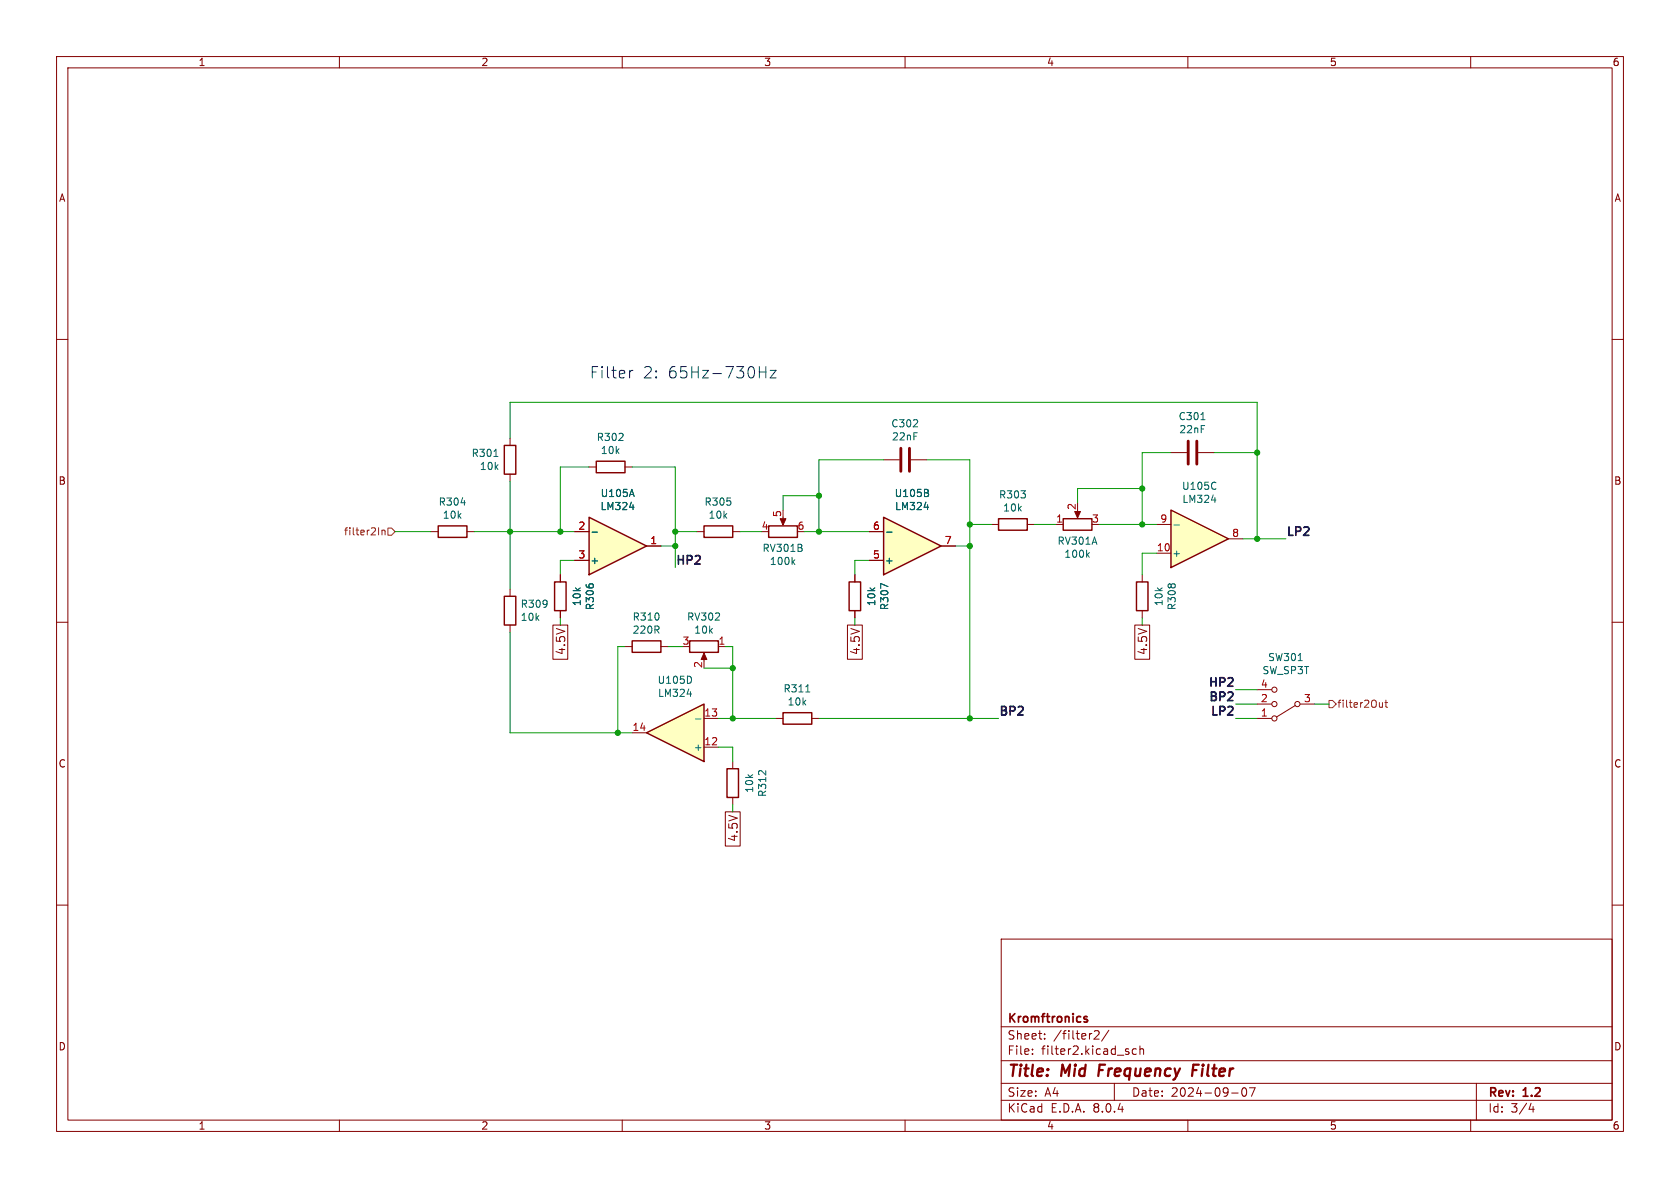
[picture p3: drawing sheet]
<svg xmlns="http://www.w3.org/2000/svg" width="297mm" height="210mm" viewBox="0 0 297 210" stroke-linecap="round" stroke-linejoin="round" font-family="sans-serif">
<g fill="none" stroke="#840000" stroke-width=".18">
<path d="M10 10h277v190h-277zM12 12h273v186h-273zM60 10v2M110 10v2M160 10v2M210 10v2M260 10v2M10 60h2M285 60h2M104.1 82.6h1.3M110.5 82.6h1.3M156.2 81.3h2.8"/>
<path d="M161 81.3h2.8M175.3 92.7h1.2M181.6 92.7h1.3M10 110h2M124.5 115.8v1M127 114.3h1.3M285 110h2M10 160h2M285 160h2M177 166h108v32h-108zM60 198v2M110 198v2"/>
<path d="M160 198v2M177 194.5h108M177 191.5h108M177 187.5h108M177 181.5h108M182.5 186.3v.1M182.5 185.5v.1M184.7 183.6v.1M184.7 182.8v.1M193.5 182.3l.5-.1 .2 .1 .1 .3-.9 1.1h.9M196 182.1l-1.3 2M197 191.5v3"/>
<path d="M200.9 185.5l-.4-.1-.3 .3v.4l.1 .2h.6M201.5 185.5l.2-.1 .4 .1 .1 .9M201.5 184.9v1.5M210 198v2M217.7 193.2h1.2M219.7 192.4l.2-.1a.81 .81 0 0 1 .6 .6 .81 .81 0 0 1-.3 .8l-.2 .1a.81 .81 0 0 1-.3-1.4zM220.9 192.3h1l-.7 1.5M260 198v2M261 191.5v6.5M270.7 195l-.4 1.1h.9M271 195.6v1"/>
</g>
<path d="M194.4 188.2l-.2 2M210.9 189.2h.6M211.9 188.2h-.9l-.3 2" fill="none" stroke="#840000" stroke-width=".4"/>
<path d="M191.7 179.8h.5M191.7 180.1l.4 .1 .2 .2-.1 .2-.4 .1" fill="none" stroke="#840000" stroke-width=".3"/>
<path d="M105.4 81.5h5.1v2.1h-5.1zM176.5 91.7h5.1v2h-5.1zM121.9 113.3h5.1v2h-5.1z" fill="none" stroke="#840000" stroke-width=".25"/>
<path d="M159.3 79.2v4.1M160.8 79.2v4.1" fill="none" stroke="#840000" stroke-width=".51"/>
<path d="M124.5 115.4l.5 1.2h-1z" fill="#840000" stroke="#840000" stroke-width=".18"/>
<path d="M114.3 129.5l10.2-5v10.1z" fill="#ffffc2"/>
<path d="M188 91.7h5v2h-5zM114.3 129.5l10.2-5v10.1z" fill="none" stroke="#840000" stroke-width=".25"/>
<path d="M186.7 92.7h1.3M190.5 90.2v1M111.8 129.5h2.5M124.5 132.1h2.5M124.5 127h2.5" fill="none" stroke="#840000" stroke-width=".18"/>
<path d="M192.2 98l.4 .5M192.6 97.7l-.5 .5M122.2 119.8v.7M121.5 122.7h.8M123 127.1h.9" fill="none" stroke="#006464" stroke-width=".18"/>
<path d="M190 90.4h1l-.5 1.2z" fill="#840000" stroke="#840000" stroke-width=".18"/>
<path d="M156.2 91.4l10.2 5.1-10.2 5.1z" fill="#ffffc2"/>
<path d="M89.2 78.7h2v5.1h-2zM77.5 93h5v2h-5zM156.2 91.4l10.2 5.1-10.2 5.1zM89.2 105.4h2v5.1h-2zM98 102.9h2.1v5.1h-2.1zM111.8 113.3h5v2h-5zM150.1 102.9h2v5.1h-2zM138.4 126h5.1v2h-5.1z" fill="none" stroke="#840000" stroke-width=".25"/>
<g fill="none" stroke="#840000" stroke-width=".18">
<path d="M90.2 77.5v1.2M76.2 94h1.3M82.5 94h1.3M90.2 83.8v1.3M153.7 99.1h2.5M153.7 94h2.5M166.4 96.5h2.5M90.2 104.1v1.3M90.2 110.5v1.3M99.1 101.6v1.3M99.1 108v1.2M110.5 114.3h1.3"/>
<path d="M116.8 114.3h1.3M151.1 101.6v1.3M151.1 108v1.2M137.2 127h1.2M143.5 127h1.3"/>
</g>
<path d="M81.5 88.9h.8M87.3 80.7h.7M156.7 94.1h1M163.4 89.7h.8M163.9 87.1l.3 .3-.1 .3-.2 .1M164 86.6l.1 .1-.1 .4M157 103.7l-1.3-.6v.9M142.5 122.3h.7" fill="none" stroke="#006464" stroke-width=".18"/>
<path d="M104.1 91.4l10.2 5.1-10.2 5.1z" fill="#ffffc2"/>
<path d="M104.1 91.4l10.2 5.1-10.2 5.1zM200.9 102.9h2v5.1h-2z" fill="none" stroke="#840000" stroke-width=".25"/>
<g fill="none" stroke="#840000" stroke-width=".18">
<path d="M101.6 94h2.5M101.6 99.1h2.5M114.3 96.5h2.5M207 80h2.8M211.8 80h2.8M201.9 101.6v1.3M201.9 108v1.2M222.2 127h2.6M222.2 124.5h2.6M222.2 121.9h2.6M229 124.7l-3.3 2M229.9 124.5h2.5"/>
<circle cx="225.3" cy="124.5" r=".46"/>
<circle cx="225.3" cy="121.9" r=".46"/>
<circle cx="225.3" cy="127" r=".46"/>
<circle cx="229.4" cy="124.5" r=".46"/>
</g>
<path d="M212.3 74.2h.7M104.7 94.1h.9M111.3 89.7h.8M111.7 86.5l.4 1.3M229.5 116.8h.7" fill="none" stroke="#006464" stroke-width=".18"/>
<path d="M210.1 78v4M211.6 78v4" fill="none" stroke="#840000" stroke-width=".51"/>
<path d="M207 90.2l10.2 5.1-10.2 5z" fill="#ffffc2"/>
<path d="M124.5 93h5v2h-5zM135.9 93h5.1v2h-5.1zM207 90.2l10.2 5.1-10.2 5zM128.5 135.9h2.1v5.1h-2.1z" fill="none" stroke="#840000" stroke-width=".25"/>
<g fill="none" stroke="#840000" stroke-width=".18">
<path d="M101.6 94h2.5M101.6 99.1h2.5M114.3 96.5h2.5M123.2 94h1.3M129.5 94h1.3M138.4 91.4v1.1M153.7 94h2.5M153.7 99.1h2.5M166.4 96.5h2.5M204.5 97.8h2.5M204.5 92.7h2.5M217.2 95.3h2.5"/>
<path d="M97.7 110.5h2.7v6h-2.7zM99.1 101.6v1.3M99.1 108v1.2M149.8 110.5h2.6v6h-2.6zM151.1 101.6v1.3M151.1 108v1.2M200.6 110.5h2.6v6h-2.6zM129.5 134.6v1.3M128.2 143.5h2.7v6.1h-2.7zM129.5 141v1.2"/>
</g>
<g fill="none" stroke="#006464" stroke-width=".18">
<path d="M104.7 94.1h.9M111.3 89.7h.8M111.7 86.5l.4 1.3M140.2 99.3l.3 .5M140.5 98.9l-.5 .5M156.7 94.1h1M163.4 89.7h.8M163.9 87.1l.3 .3-.1 .3-.2 .1M164 86.6l.1 .1-.1 .4M207.5 92.8h1M214.2 88.4h.8M214.9 85.3l.1 .1"/>
<path d="M215 86.4h-.1M157 103.7l-1.3-.6v.9"/>
</g>
<path d="M137.9 91.7h1l-.5 1.1z" fill="#840000" stroke="#840000" stroke-width=".18"/>
<path d="M67.5 93.7v.9M67.5 93.8l.2-.1 .3 .1 .1 .8M68.6 93.3h.6l.6 .7-.6 .6h-.6zM234.9 123.8h.7l.6 .7-.6 .6h-.7zM244.4 124.2v.8M244.4 124.9l-.4 .1M244.8 124.2h.5M245 123.8v1.1l.3 .1" fill="none" stroke="#725600" stroke-width=".18"/>
<path d="M111.9 65.5a.51 .51 0 0 0-.6 .4M134.2 65.8h1.2M135.4 64.8v2M136.2 65.5h1l-1 1.3h1" fill="none" stroke="#0000c2" stroke-width=".18"/>
<g fill="none" stroke="#009600" stroke-width=".18">
<path d="M90.2 77.5v-6.4h132v24.2M69.8 94h6.4M83.8 94h17.8M90.2 85.1v19M101.6 99.1h-2.5v2.5M104.1 82.6h-5v11.4M111.8 82.6h7.6v17.7M116.8 96.5h2.6M119.4 94h3.8M130.8 94h3.8M142.2 94h11.5M144.8 87.6h-6.4v2.6"/>
<path d="M153.7 99.1h-2.6v2.5M156.2 81.3h-11.4v12.7M163.8 81.3h7.6v45.7M168.9 96.5h2.5M171.4 92.7h3.9M182.9 92.7h3.8M194.3 92.7h10.2M201.9 86.4h-11.4v2.5M204.5 97.8h-2.6v3.8M207 80h-5.1v12.7M214.6 80h7.6M219.7 95.3h7.6"/>
<path d="M90.2 111.8v17.7h21.6M99.1 109.2v1.3M110.5 114.3h-1.3v15.2M118.1 114.3h2.5M124.5 118.1h5M128.3 114.3h1.2v12.7M151.1 109.2v1.3M201.9 109.2v1.3M127 127h10.2M127 132.1h2.5v2.5M144.8 127h31.7M218.4 121.9h3.8"/>
<path d="M218.4 127h3.8M218.4 124.5h3.8M232.4 124.5h2.5M129.5 142.2v1.3"/>
</g>
<g fill="#009600" stroke="#009600" stroke-width=".18">
<circle cx="144.8" cy="94" r=".46"/>
<circle cx="144.8" cy="87.6" r=".46"/>
<circle cx="129.5" cy="127" r=".46"/>
<circle cx="129.5" cy="118.1" r=".46"/>
<circle cx="222.2" cy="80" r=".46"/>
<circle cx="222.2" cy="95.3" r=".46"/>
<circle cx="201.9" cy="86.4" r=".46"/>
<circle cx="201.9" cy="92.7" r=".46"/>
<circle cx="99.1" cy="94" r=".46"/>
<circle cx="119.4" cy="94" r=".46"/>
<circle cx="109.2" cy="129.5" r=".46"/>
<circle cx="119.4" cy="96.5" r=".46"/>
<circle cx="90.2" cy="94" r=".46"/>
<circle cx="171.4" cy="127" r=".46"/>
<circle cx="171.4" cy="96.5" r=".46"/>
<circle cx="171.4" cy="92.7" r=".46"/>
</g>
<g font-size="2.8" fill="#0000c2">
<text x="104.1" y="67.1">Filter</text>
<text x="113.6" y="67.1">2:</text>
<text x="118" y="67.1">65Hz-730Hz</text>
</g>
<g font-size="2.8" fill="#840000">
<text x="178" y="190.9">Title:</text>
<text x="187.7" y="190.9">Mid</text>
<text x="195" y="190.9">Frequency</text>
<text x="212.4" y="190.9">Filter</text>
</g>
<g font-size="2.1" fill="#0f0f0f">
<text x="227.3" y="94.8">LP2</text>
<text x="119.4" y="99.9">HP2</text>
<text x="213.3" y="121.5">HP2</text>
<text x="213.4" y="124">BP2</text>
<text x="176.5" y="126.6">BP2</text>
<text x="213.7" y="126.6">LP2</text>
</g>
<g font-size="2.1" fill="#840000">
<text x="100.1" y="115.9" transform="rotate(-90 100.1 115.9)">4.5V</text>
<text x="152.2" y="115.9" transform="rotate(-90 152.2 115.9)">4.5V</text>
<text x="203" y="115.9" transform="rotate(-90 203 115.9)">4.5V</text>
<text x="130.6" y="148.9" transform="rotate(-90 130.6 148.9)">4.5V</text>
<text x="178" y="184">Sheet:</text>
<text x="178" y="181.2">Kromftronics</text>
<text x="186.2" y="184">/filter2/</text>
<text x="178" y="186.7">File:</text>
<text x="184.1" y="186.7">filter2.kicad_sch</text>
<text x="178" y="196.9">KiCad</text>
<text x="178" y="194.1">Size:</text>
<text x="184.7" y="194.1">A4</text>
<text x="185.7" y="196.9">E.D.A.</text>
<text x="193.3" y="196.9">8.0.4</text>
<text x="200" y="194.1">Date:</text>
<text x="207" y="194.1">2024-09-07</text>
<text x="263" y="194.3">Rev:</text>
<text x="263" y="196.9">Id:</text>
<text x="267.1" y="196.9">3/4</text>
<text x="269.4" y="194.3">1.2</text>
</g>
<g font-size="1.8" fill="#840000">
<text x="35" y="11.9">1</text>
<text x="85" y="11.9">2</text>
<text x="135" y="11.9">3</text>
<text x="185" y="11.9">4</text>
<text x="235" y="11.9">5</text>
<text x="285" y="11.9">6</text>
<text x="10.3" y="35.9">A</text>
<text x="285.3" y="35.9">A</text>
<text x="10.3" y="85.9">B</text>
<text x="285.3" y="85.9">B</text>
<text x="10.3" y="135.9">C</text>
<text x="285.3" y="135.9">C</text>
<text x="10.3" y="185.9">D</text>
<text x="285.3" y="185.9">D</text>
<text x="35" y="199.9">1</text>
<text x="85" y="199.9">2</text>
<text x="135" y="199.9">3</text>
<text x="185" y="199.9">4</text>
<text x="235" y="199.9">5</text>
<text x="285" y="199.9">6</text>
</g>
<g font-size="1.8" fill="#006464">
<text x="157.5" y="75.7">C302</text>
<text x="208.3" y="74.5">C301</text>
<text x="208.4" y="76.8">22nF</text>
<text x="83.3" y="81">R301</text>
<text x="84.7" y="83.3">10k</text>
<text x="105.4" y="78.2">R302</text>
<text x="106.1" y="80.5">10k</text>
<text x="157.6" y="78.1">22nF</text>
<text x="77.5" y="89.6">R304</text>
<text x="106.1" y="88.1">U105A</text>
<text x="124.4" y="89.6">R305</text>
<text x="158.1" y="88.1">U105B</text>
<text x="176.5" y="88.3">R303</text>
<text x="208.9" y="86.8">U105C</text>
<text x="208.9" y="89.1">LM324</text>
<text x="78.2" y="91.9">10k</text>
<text x="106.1" y="90.4">LM324</text>
<text x="125.2" y="91.9">10k</text>
<text x="158.1" y="90.4">LM324</text>
<text x="177.2" y="90.6">10k</text>
<text x="104.3" y="99.9">+</text>
<text x="134.7" y="97.8">RV301B</text>
<text x="136" y="100.1">100k</text>
<text x="156.3" y="99.9">+</text>
<text x="186.9" y="96.5">RV301A</text>
<text x="188.1" y="98.8">100k</text>
<text x="207.1" y="98.7">+</text>
<text x="92" y="107.6">R309</text>
<text x="102.9" y="107.2" transform="rotate(-90 102.9 107.2)">10k</text>
<text x="105.2" y="108" transform="rotate(-90 105.2 108)">R306</text>
<text x="154.9" y="107.2" transform="rotate(-90 154.9 107.2)">10k</text>
<text x="157.3" y="108" transform="rotate(-90 157.3 108)">R307</text>
<text x="205.7" y="107.2" transform="rotate(-90 205.7 107.2)">10k</text>
<text x="208.1" y="108" transform="rotate(-90 208.1 108)">R308</text>
<text x="92" y="110">10k</text>
<text x="111.7" y="109.9">R310</text>
<text x="111.7" y="112.2">220R</text>
<text x="121.4" y="109.9">RV302</text>
<text x="122.6" y="112.2">10k</text>
<text x="223.1" y="119.4">SW_SP3T</text>
<text x="224.1" y="117.1">SW301</text>
<text x="116.2" y="121.1">U105D</text>
<text x="116.2" y="123.4">LM324</text>
<text x="138.4" y="122.6">R311</text>
<text x="139.1" y="124.9">10k</text>
<text x="122.6" y="132.9">+</text>
<text x="133.3" y="140.3" transform="rotate(-90 133.3 140.3)">10k</text>
<text x="135.7" y="141" transform="rotate(-90 135.7 141)">R312</text>
</g>
<g font-size="1.8" fill="#725600">
<text x="60.7" y="94.8">filter2In</text>
<text x="236.3" y="125.3">filter2Out</text>
</g>
<g font-size="1.8" fill="#a90000">
<text x="102.2" y="93.7">2</text>
<text x="134.5" y="93.7">4</text>
<text x="138.2" y="91.5" transform="rotate(-90 138.2 91.5)">5</text>
<text x="140.9" y="93.7">6</text>
<text x="154.2" y="93.7">6</text>
<text x="186.6" y="92.5">1</text>
<text x="190.2" y="90.2" transform="rotate(-90 190.2 90.2)">2</text>
<text x="193" y="92.5">3</text>
<text x="205" y="92.5">9</text>
<text x="217.7" y="95">8</text>
<text x="102.2" y="98.8">3</text>
<text x="114.9" y="96.3">1</text>
<text x="154.2" y="98.8">5</text>
<text x="166.9" y="96.3">7</text>
<text x="204.4" y="97.5">10</text>
<text x="120.6" y="114">3</text>
<text x="124.2" y="118.2" transform="rotate(-90 124.2 118.2)">2</text>
<text x="126.9" y="114">1</text>
<text x="222.8" y="124.2">2</text>
<text x="222.8" y="121.7">4</text>
<text x="230.4" y="124.2">3</text>
<text x="111.7" y="129.3">14</text>
<text x="124.4" y="131.8">12</text>
<text x="124.4" y="126.7">13</text>
<text x="222.8" y="126.7">1</text>
</g>
</svg>
